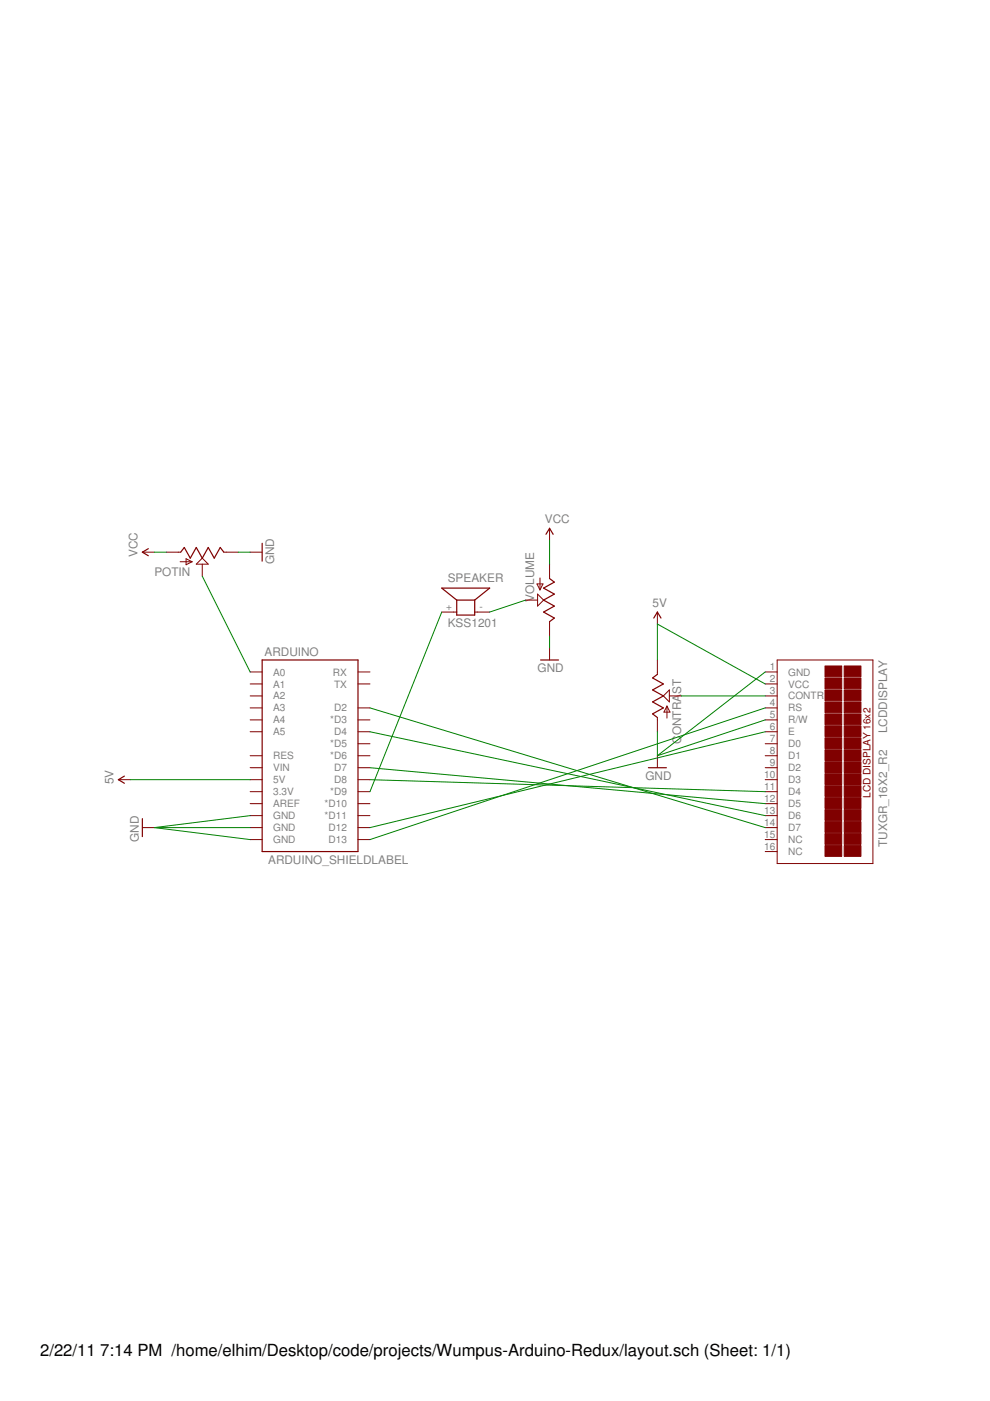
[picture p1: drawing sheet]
<svg xmlns="http://www.w3.org/2000/svg" width="210mm" height="297mm" viewBox="0 0 210 297" stroke-linecap="round" stroke-linejoin="round" font-family="sans-serif">
<g fill="#800000" stroke="#800000" stroke-width=".21">
<path d="M75.9 142.5h2.5z"/>
<path d="M75.9 145h2.5z"/>
<path d="M75.9 150.1h2.5z"/>
<path d="M75.9 152.6h2.5z"/>
<path d="M75.9 155.1h2.5z"/>
<path d="M75.9 157.7h2.5z"/>
<path d="M75.9 160.2h2.5z"/>
<path d="M75.9 162.8h2.5z"/>
<path d="M75.9 165.3h2.5z"/>
<path d="M75.9 167.8h2.5z"/>
<path d="M75.9 170.4h2.5z"/>
<path d="M75.9 172.9h2.5z"/>
<path d="M75.9 175.5h2.5z"/>
<path d="M75.9 178h2.5z"/>
<path d="M53 142.5h2.6z"/>
<path d="M53 145h2.6z"/>
<path d="M53 147.6h2.6z"/>
<path d="M53 150.1h2.6z"/>
<path d="M53 152.6h2.6z"/>
<path d="M53 155.1h2.6z"/>
<path d="M53 162.8h2.6z"/>
<path d="M53 160.2h2.6z"/>
<path d="M53 165.3h2.6z"/>
<path d="M53 170.4h2.6z"/>
<path d="M53 172.9h2.6z"/>
<path d="M53 175.5h2.6z"/>
<path d="M53 178h2.6z"/>
<path d="M53 167.8h2.6z"/>
<path d="M101.3 129.8h2.5z"/>
<path d="M93.7 129.8h2.5z"/>
<path d="M100.6 129.8h.7z"/>
<path d="M96.2 129.8h.6z"/>
<path d="M164.8 139.9v43.2z"/>
<path d="M164.8 183.1h20.3z"/>
<path d="M185.1 139.9v43.2z"/>
<path d="M164.8 139.9h20.3z"/>
<path d="M162.2 142.5h2.6z"/>
<path d="M162.2 145h2.6z"/>
<path d="M162.2 147.6h2.6z"/>
<path d="M162.2 150.1h2.6z"/>
<path d="M162.2 152.6h2.6z"/>
<path d="M162.2 155.1h2.6z"/>
<path d="M162.2 157.7h2.6z"/>
<path d="M162.2 160.2h2.6z"/>
<path d="M162.2 162.8h2.6z"/>
<path d="M162.2 165.3h2.6z"/>
<path d="M162.2 167.8h2.6z"/>
<path d="M162.2 170.4h2.6z"/>
<path d="M162.2 172.9h2.6z"/>
<path d="M162.2 175.5h2.6z"/>
<path d="M162.2 178h2.6z"/>
<path d="M162.2 180.5h2.6z"/>
<path d="M35.3 117.1h2.5z"/>
<path d="M48 117.1h2.5z"/>
<path d="M42.9 119.6v2.6z"/>
<path d="M37.8 117.1h.5z"/>
<path d="M47.5 117.1h.5z"/>
<path d="M42.9 118.3l1.3 1.3z"/>
<path d="M41.6 119.6l1.3-1.3z"/>
<path d="M41.6 119.6h2.6z"/>
<path d="M38.2 119.1h2.5z"/>
<path d="M39.5 119.7l1.2-.6z"/>
<path d="M39.5 118.5v1.2z"/>
<path d="M39.5 118.5l1.2 .6z"/>
<path d="M139.4 152.6v2.5z"/>
<path d="M139.4 139.9v2.6z"/>
<path d="M141.9 147.6h2.6z"/>
<path d="M139.4 152.1v.5z"/>
<path d="M139.4 142.5v.5z"/>
<path d="M140.7 147.6l1.2-1.3z"/>
<path d="M140.7 147.6l1.2 1.2z"/>
<path d="M141.9 146.3v2.5z"/>
<path d="M141.4 149.7v2.5z"/>
<path d="M141.4 149.7l.6 1.3z"/>
<path d="M140.8 151h1.2z"/>
<path d="M141.4 149.7l-.6 1.3z"/>
<path d="M116.5 119.6v2.6z"/>
<path d="M116.5 132.3v2.6z"/>
<path d="M111.4 127.2h2.6z"/>
<path d="M116.5 122.2v.5z"/>
<path d="M116.5 131.8v.5z"/>
<path d="M115.3 127.2l-1.3 1.3z"/>
<path d="M114 126l1.3 1.2z"/>
<path d="M114 126v2.5z"/>
<path d="M114.5 122.5v2.6z"/>
<path d="M113.9 123.8l.6 1.3z"/>
<path d="M113.9 123.8h1.2z"/>
<path d="M115.1 123.8l-.6 1.3z"/>
<path d="M139.4 129.8v2.5z"/>
<path d="M25.1 165.3h2.5z"/>
<path d="M139.4 160.2v2.6z"/>
<path d="M30.2 175.5h2.5z"/>
<path d="M116.5 137.4v2.5z"/>
<path d="M53 117.1h2.6z"/>
<path d="M116.5 112v2.6z"/>
<path d="M30.2 117.1h2.5z"/>
</g>
<g fill="#800000" stroke="#800000" stroke-width=".25">
<path d="M55.6 139.9v40.6z"/>
<path d="M55.6 139.9h20.3z"/>
<path d="M75.9 139.9v40.6z"/>
<path d="M55.6 180.5h20.3z"/>
<path d="M96.8 130.4h3.8z"/>
<path d="M100.6 129.8v.6z"/>
<path d="M96.8 127.2h3.8z"/>
<path d="M96.8 129.8v.6z"/>
<path d="M100.6 127.2l3.2-2.5z"/>
<path d="M93.7 124.7h10.1z"/>
<path d="M93.7 124.7l3.1 2.5z"/>
<path d="M100.6 127.2v2.6z"/>
<path d="M96.8 127.2v2.6z"/>
<path d="M39.1 116.1l-.8 1z"/>
<path d="M39.1 116.1l1.2 2.2z"/>
<path d="M41.6 116.1l-1.3 2.2z"/>
<path d="M41.6 116.1l1.3 2.2z"/>
<path d="M44.2 116.1l-1.3 2.2z"/>
<path d="M44.2 116.1l1.2 2.2z"/>
<path d="M46.7 116.1l-1.3 2.2z"/>
<path d="M46.7 116.1l.8 1z"/>
<path d="M138.4 151.4l1 .7z"/>
<path d="M138.4 151.4l2.3-1.3z"/>
<path d="M138.4 148.8l2.3 1.3z"/>
<path d="M138.4 148.8l2.3-1.2z"/>
<path d="M138.4 146.3l2.3 1.3z"/>
<path d="M138.4 146.3l2.3-1.3z"/>
<path d="M138.4 143.7l2.3 1.3z"/>
<path d="M138.4 143.7l1-.7z"/>
<path d="M116.5 122.7l1 .7z"/>
<path d="M115.3 124.7l2.2-1.3z"/>
<path d="M115.3 124.7l2.2 1.3z"/>
<path d="M115.3 127.2l2.2-1.2z"/>
<path d="M115.3 127.2l2.2 1.3z"/>
<path d="M115.3 129.8l2.2-1.3z"/>
<path d="M115.3 129.8l2.2 1.2z"/>
<path d="M116.5 131.8l1-.8z"/>
<path d="M139.4 129.8l.7 1.2z"/>
<path d="M139.4 129.8l-.8 1.2z"/>
<path d="M25.1 165.3l1.3-.8z"/>
<path d="M25.1 165.3l1.3 .8z"/>
<path d="M137.5 162.8h3.8z"/>
<path d="M30.2 173.6v3.8z"/>
<path d="M114.6 139.9h3.8z"/>
<path d="M55.6 115.2v3.8z"/>
<path d="M116.5 112l.8 1.3z"/>
<path d="M116.5 112l-.7 1.3z"/>
<path d="M30.2 117.1l1.3-.8z"/>
<path d="M30.2 117.1l1.3 .7z"/>
</g>
<g fill="#800000" stroke="#800000" stroke-width=".21">
<path d="M179 141.2h3.5v2.3h-3.5z"/>
<path d="M174.9 141.2h3.6v2.3h-3.6z"/>
<path d="M179 143.7h3.5v2.3h-3.5z"/>
<path d="M174.9 143.7h3.6v2.3h-3.6z"/>
<path d="M179 146.3h3.5v2.3h-3.5z"/>
<path d="M174.9 146.3h3.6v2.3h-3.6z"/>
<path d="M179 148.8h3.5v2.3h-3.5z"/>
<path d="M174.9 148.8h3.6v2.3h-3.6z"/>
<path d="M179 151.4h3.5v2.2h-3.5z"/>
<path d="M174.9 151.4h3.6v2.2h-3.6z"/>
<path d="M179 153.9h3.5v2.3h-3.5z"/>
<path d="M174.9 153.9h3.6v2.3h-3.6z"/>
<path d="M179 156.4h3.5v2.3h-3.5z"/>
<path d="M174.9 156.4h3.6v2.3h-3.6z"/>
<path d="M179 159h3.5v2.2h-3.5z"/>
<path d="M174.9 159h3.6v2.2h-3.6z"/>
<path d="M179 161.5h3.5v2.3h-3.5z"/>
<path d="M174.9 161.5h3.6v2.3h-3.6z"/>
<path d="M179 164h3.5v2.3h-3.5z"/>
<path d="M174.9 164h3.6v2.3h-3.6z"/>
<path d="M179 166.6h3.5v2.3h-3.5z"/>
<path d="M174.9 166.6h3.6v2.3h-3.6z"/>
<path d="M179 169.1h3.5v2.3h-3.5z"/>
<path d="M174.9 169.1h3.6v2.3h-3.6z"/>
<path d="M179 171.7h3.5v2.2h-3.5z"/>
<path d="M174.9 171.7h3.6v2.2h-3.6z"/>
<path d="M179 174.2h3.5v2.3h-3.5z"/>
<path d="M174.9 174.2h3.6v2.3h-3.6z"/>
<path d="M179 176.7h3.5v2.3h-3.5z"/>
<path d="M174.9 176.7h3.6v2.3h-3.6z"/>
<path d="M179 179.3h3.5v2.3h-3.5z"/>
<path d="M174.9 179.3h3.6v2.3h-3.6z"/>
</g>
<g fill="#008000" stroke="#008000" stroke-width=".21">
<path d="M93.7 129.8l-15.3 38z"/>
<path d="M116.5 134.9v2.5z"/>
<path d="M50.5 117.1h2.5z"/>
<path d="M32.7 175.5l20.3-2.6z"/>
<path d="M32.7 175.5h20.3z"/>
<path d="M32.7 175.5l20.3 2.5z"/>
<path d="M139.4 160.2l22.8-17.7z"/>
<path d="M139.4 155.1v5.1z"/>
<path d="M139.4 160.2l22.8-7.6z"/>
<path d="M27.6 165.3h25.4z"/>
<path d="M139.4 132.3l22.8 12.7z"/>
<path d="M139.4 132.3v7.6z"/>
<path d="M144.5 147.6h17.7z"/>
<path d="M103.8 129.8l7.6-2.6z"/>
<path d="M116.5 114.6v5z"/>
<path d="M32.7 117.1h2.6z"/>
<path d="M42.9 122.2l10.1 20.3z"/>
<path d="M78.4 178l83.8-27.9z"/>
<path d="M78.4 175.5l83.8-20.4z"/>
<path d="M78.4 165.3l83.8 2.5z"/>
<path d="M78.4 162.8l83.8 7.6z"/>
<path d="M78.4 155.1l83.8 17.8z"/>
<path d="M78.4 150.1l83.8 25.4z"/>
</g>
<g font-size="3.5">
<text x="8.5" y="287.5">2/22/11</text>
<text x="21.3" y="287.5">7:14 PM /home/elhim/Desktop/code/projects/Wumpus-Arduino-Redux/layout.sch (Sheet: 1/1)</text>
</g>
<g font-size="2.5" fill="#808080">
<text x="115.5" y="111">VCC</text>
<text x="29.2" y="118.1" transform="rotate(-90 29.2 118.1)">VCC</text>
<text x="58.1" y="119.6" transform="rotate(-90 58.1 119.6)">GND</text>
<text x="32.7" y="122.2">POTIN</text>
<text x="94.9" y="123.4">SPEAKER</text>
<text x="113.2" y="127.6" transform="rotate(-90 113.2 127.6)">VOLUME</text>
<text x="138.4" y="128.8">5V</text>
<text x="94.9" y="132.9">KSS1201</text>
<text x="56.1" y="139.2">ARDUINO</text>
<text x="114" y="142.5">GND</text>
<text x="144.5" y="147.2" transform="rotate(-90 144.5 147.2)">ST</text>
<text x="188.1" y="155.5" transform="rotate(-90 188.1 155.5)">LCDDISPLAY</text>
<text x="144.5" y="157.7" transform="rotate(-90 144.5 157.7)">CONTRA</text>
<text x="24.1" y="166.3" transform="rotate(-90 24.1 166.3)">5V</text>
<text x="136.8" y="165.3">GND</text>
<text x="29.4" y="178.5" transform="rotate(-90 29.4 178.5)">GND</text>
<text x="188.1" y="179.6" transform="rotate(-90 188.1 179.6)">TUXGR_16X2_R2</text>
<text x="56.8" y="183.1">ARDUINO_SHIELDLABEL</text>
</g>
<g font-size="2.1" fill="#808080">
<text x="94.6" y="129.4">+</text>
<text x="101.6" y="129.4">-</text>
<text x="57.9" y="143.2">A0</text>
<text x="70.6" y="143.2">RX</text>
<text x="163.2" y="142.1">1</text>
<text x="167.1" y="143.2">GND</text>
<text x="57.9" y="145.8">A1</text>
<text x="57.9" y="148.3">A2</text>
<text x="70.8" y="145.8">TX</text>
<text x="163.2" y="144.6">2</text>
<text x="163.2" y="147.2">3</text>
<text x="163.2" y="149.7">4</text>
<text x="167.1" y="145.8">VCC</text>
<text x="167.1" y="148.3">CONTR</text>
<text x="57.9" y="150.8">A3</text>
<text x="57.9" y="153.4">A4</text>
<text x="57.9" y="155.9">A5</text>
<text x="70" y="153.4">*D3</text>
<text x="70.8" y="150.8">D2</text>
<text x="70.8" y="155.9">D4</text>
<text x="163.2" y="152.3">5</text>
<text x="163.2" y="154.8">6</text>
<text x="167.1" y="150.8">RS</text>
<text x="167.1" y="153.4">R/W</text>
<text x="167.1" y="155.9">E</text>
<text x="57.9" y="161">RES</text>
<text x="70" y="158.5">*D5</text>
<text x="70" y="161">*D6</text>
<text x="163.2" y="157.3">7</text>
<text x="163.2" y="159.9">8</text>
<text x="167.1" y="158.5">D0</text>
<text x="167.1" y="161">D1</text>
<text x="57.9" y="163.5">VIN</text>
<text x="57.9" y="166.1">5V</text>
<text x="70.8" y="163.5">D7</text>
<text x="70.8" y="166.1">D8</text>
<text x="162" y="165">10</text>
<text x="162" y="167.5">11</text>
<text x="163.2" y="162.4">9</text>
<text x="167.1" y="163.5">D2</text>
<text x="167.1" y="166.1">D3</text>
<text x="57.9" y="171.2">AREF</text>
<text x="57.9" y="173.7">GND</text>
<text x="57.9" y="168.6">3.3V</text>
<text x="68.8" y="171.2">*D10</text>
<text x="68.8" y="173.7">*D11</text>
<text x="70" y="168.6">*D9</text>
<text x="162" y="170">12</text>
<text x="162" y="172.6">13</text>
<text x="167.1" y="168.6">D4</text>
<text x="167.1" y="171.2">D5</text>
<text x="167.1" y="173.7">D6</text>
<text x="57.9" y="176.2">GND</text>
<text x="57.9" y="178.8">GND</text>
<text x="69.6" y="176.2">D12</text>
<text x="69.6" y="178.8">D13</text>
<text x="162" y="175.1">14</text>
<text x="162" y="177.6">15</text>
<text x="167.1" y="176.2">D7</text>
<text x="167.1" y="178.8">NC</text>
<text x="162" y="180.2">16</text>
<text x="167.1" y="181.3">NC</text>
</g>
<text font-size="2.1" fill="#800000" x="184.6" y="169.2" transform="rotate(-90 184.6 169.2)">LCD DISPLAY 16x2</text>
</svg>
